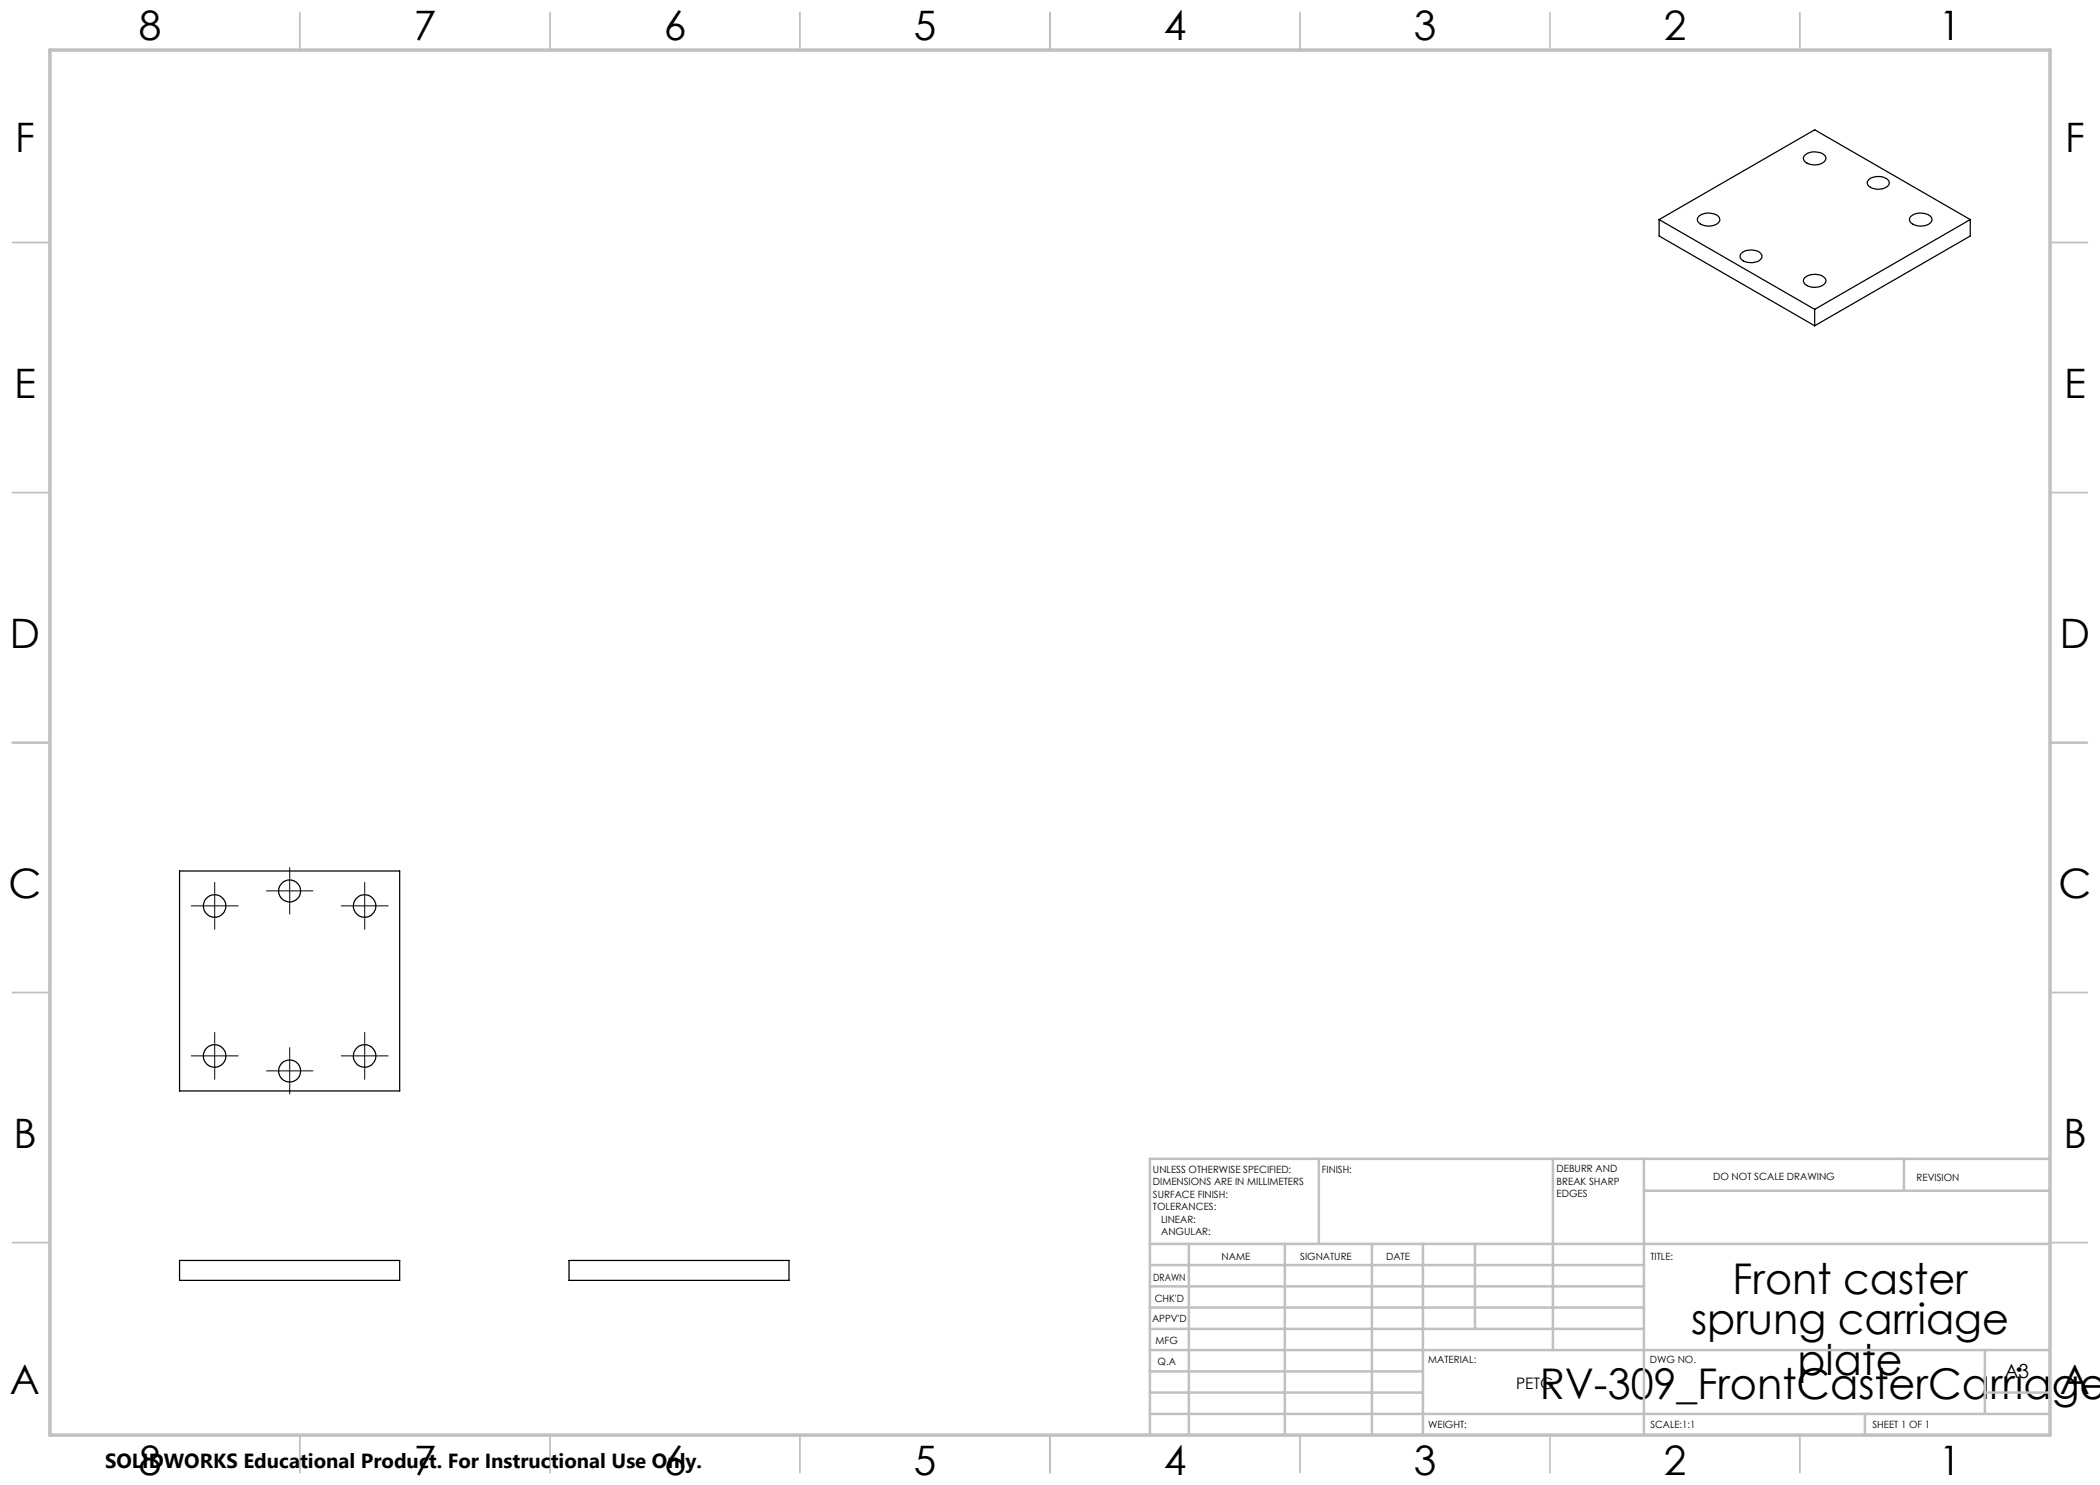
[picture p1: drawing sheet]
<svg xmlns="http://www.w3.org/2000/svg" width="420mm" height="297mm" viewBox="0 0 420 297" stroke-linecap="round" stroke-linejoin="round" font-family="sans-serif">
<g fill="none" stroke="#000" stroke-width=".25">
<path d="M360.9 31.1a3.1 3.1 0 0 1 4.2 .2 1.25 1.25 0 0 1-1.1 1.5 2.92 2.92 0 0 1-3.2-.8l-.1-.6zM373.8 35.8a3 3 0 0 1 4 .4 1.16 1.16 0 0 1-1.1 1.5 2.61 2.61 0 0 1-3.2-1v-.4zM331.8 43.9v3.3l31.1 18M331.8 43.9l31.1 18M331.8 43.9l31.1-17.9 31.2 17.9M339.7 43.3a3 3 0 0 1 4.2 .2 1.2 1.2 0 0 1-1.2 1.6 2.97 2.97 0 0 1-3.2-.9v-.5zM348.2 50.7a3 3 0 0 1 4.1 .2 1.29 1.29 0 0 1-1.4 1.6 2.59 2.59 0 0 1-2.8-1v-.5zM360.9 55.6a3.1 3.1 0 0 1 4.2 .2 1.22 1.22 0 0 1-1.1 1.5 2.77 2.77 0 0 1-3.2-.9l-.1-.5zM382.1 43.3a3.1 3.1 0 0 1 4.2 .2 1.2 1.2 0 0 1-1.1 1.6 2.92 2.92 0 0 1-3.2-.9l-.1-.5zM394.1 43.9l-31.2 18M394.1 43.9v3.3l-31.2 18M362.9 61.9v3.3"/>
<path d="M35.9 174.2h44v44h-44zM35.9 252.1h44v4h-44zM113.8 252.1h44v4h-44z"/>
<circle cx="57.9" cy="178.2" r="2.21"/>
<circle cx="42.9" cy="181.2" r="2.25"/>
<circle cx="72.9" cy="181.2" r="2.24"/>
<circle cx="42.9" cy="211.2" r="2.26"/>
<circle cx="57.9" cy="214.2" r="2.19"/>
<circle cx="72.9" cy="211.2" r="2.25"/>
</g>
<g fill="none" stroke="#000" stroke-width=".2" stroke-dasharray="15.2 1.3 1.3 1.3" stroke-linecap="butt">
<path d="M42.9 178.7v-2.3M55.4 178.2h-2.2M57.9 178.2v-2.5M57.9 178.2h-2.5M57.9 178.2v2.5M57.9 178.2h2.5M57.9 175.7v-2.2M60.4 178.2h2.2M72.9 178.7v-2.3M40.4 181.2h-2.2M42.9 181.2v-2.5M42.9 181.2h-2.5"/>
<path d="M42.9 181.2v2.5M42.9 181.2h2.5M42.9 183.7v2.2M45.4 181.2h2.3M57.9 180.7v2.2M70.4 181.2h-2.2M72.9 181.2v-2.5M72.9 181.2h-2.5M72.9 181.2v2.5M72.9 181.2h2.5M72.9 183.7v2.2M75.4 181.2h2.3"/>
<path d="M40.4 211.2h-2.2M42.9 211.2v-2.5M42.9 211.2h-2.5M42.9 211.2v2.5M42.9 211.2h2.5M42.9 208.7v-2.3M42.9 213.7v2.2M45.4 211.2h2.3M55.4 214.2h-2.2M57.9 214.2v-2.5M57.9 214.2h-2.5M57.9 214.2v2.5"/>
<path d="M57.9 214.2h2.5M57.9 211.7v-2.2M57.9 216.7v2.2M60.4 214.2h2.2M70.4 211.2h-2.2M72.9 211.2v-2.5M72.9 211.2h-2.5M72.9 211.2v2.5M72.9 211.2h2.5M72.9 208.7v-2.3M72.9 213.7v2.2M75.4 211.2h2.3"/>
</g>
<g fill="none" stroke="#c0c0c0" stroke-width=".35">
<path d="M60 2.5v7.5M110 2.5v7.5M160 2.5v7.5M210 2.5v7.5M260 2.5v7.5M310 2.5v7.5M360 2.5v7.5M2.5 48.5h7.5M410 48.5h7.5M2.5 98.5h7.5M410 98.5h7.5M2.5 148.5h7.5"/>
<path d="M410 148.5h7.5M2.5 198.5h7.5M410 198.5h7.5M2.5 248.5h7.5M410 248.5h7.5M60 287v7.5M110 287v7.5M160 287v7.5M210 287v7.5M260 287v7.5M310 287v7.5M360 287v7.5"/>
</g>
<g fill="none" stroke="#c0c0c0" stroke-width=".5">
<path d="M263.8 231.8v17M310.6 231.8v38.2M328.8 231.8v55.2M328.8 238.2h81.2M380.8 231.8v6.4M410 231.8h-180v55.2M230 248.8h180M230 257.3h98.8M230 253h98.8M237.8 248.8v38.2M257 248.8v38.2M274.4 248.8v38.2"/>
<path d="M284.6 248.8v38.2M295 248.8v17M230 265.8h98.8M230 261.5h98.8M230 278.5h54.6M230 274.3h54.6M230 270h180M397 278.5h13M397 270v12.8M230 282.8h180M373 282.8v4.2"/>
</g>
<path d="M10 10h400v277h-400z" fill="none" stroke="#c0c0c0" stroke-width=".7"/>
<g font-size="8.5">
<text x="346.5" y="258.8">Front caster</text>
<text x="338.2" y="266.9">sprung carriage</text>
<text x="359.5" y="275">plate</text>
<text x="307.9" y="279.7">RV-309_FrontCasterCarriage</text>
</g>
<g font-size="8.1">
<text x="27.7" y="8">8</text>
<text x="82.7" y="8">7</text>
<text x="132.7" y="8">6</text>
<text x="182.7" y="8">5</text>
<text x="232.7" y="8">4</text>
<text x="282.7" y="8">3</text>
<text x="332.7" y="8">2</text>
<text x="387.7" y="8">1</text>
<text x="3" y="30.4">F</text>
<text x="413" y="30.4">F</text>
<text x="2.8" y="79.6">E</text>
<text x="412.8" y="79.6">E</text>
<text x="2" y="129.6">D</text>
<text x="412" y="129.6">D</text>
<text x="1.7" y="179.6">C</text>
<text x="411.7" y="179.6">C</text>
<text x="2.7" y="229.6">B</text>
<text x="412.7" y="229.6">B</text>
<text x="2" y="278.9">A</text>
<text x="412" y="278.9">A</text>
<text x="27.7" y="295">8</text>
<text x="82.7" y="295">7</text>
<text x="132.7" y="295">6</text>
<text x="182.7" y="295">5</text>
<text x="232.7" y="295">4</text>
<text x="282.7" y="295">3</text>
<text x="332.7" y="295">2</text>
<text x="387.7" y="295">1</text>
</g>
<text font-size="4.1" x="21" y="293.7">SOLIDWORKS Educational Product. For Instructional Use Only.</text>
<text font-size="3.9" x="400.9" y="275.5">A3</text>
<text font-size="3.2" x="303.2" y="277.9">PETG</text>
<g font-size="2">
<text x="230.6" y="234.6">UNLESS OTHERWISE SPECIFIED:</text>
<text x="230.6" y="237.1">DIMENSIONS ARE IN MILLIMETERS</text>
<text x="230.6" y="239.6">SURFACE FINISH:</text>
<text x="264.4" y="234.6">FINISH:</text>
<text x="311.3" y="234.5">DEBURR AND</text>
<text x="311.3" y="237">BREAK SHARP</text>
<text x="311.3" y="239.5">EDGES</text>
<text x="342.6" y="236">DO NOT SCALE DRAWING</text>
<text x="383.3" y="236.2">REVISION</text>
<text x="230.6" y="242.1">TOLERANCES:</text>
<text x="232.2" y="244.6">LINEAR:</text>
<text x="232.2" y="247.1">ANGULAR:</text>
<text x="244.3" y="252">NAME</text>
<text x="260" y="251.9">SIGNATURE</text>
<text x="277.2" y="251.9">DATE</text>
<text x="330.1" y="251.9">TITLE:</text>
<text x="230.6" y="256.1">DRAWN</text>
<text x="230.9" y="260.3">CHK'D</text>
<text x="230.4" y="264.4">APPV'D</text>
<text x="231.1" y="268.8">MFG</text>
<text x="231.5" y="273">Q.A</text>
<text x="285.6" y="272.5">MATERIAL:</text>
<text x="330" y="272.5">DWG NO.</text>
<text x="285.6" y="285.5">WEIGHT:</text>
<text x="330.1" y="285.6">SCALE:1:1</text>
<text x="374.5" y="285.6">SHEET 1 OF 1</text>
</g>
</svg>
